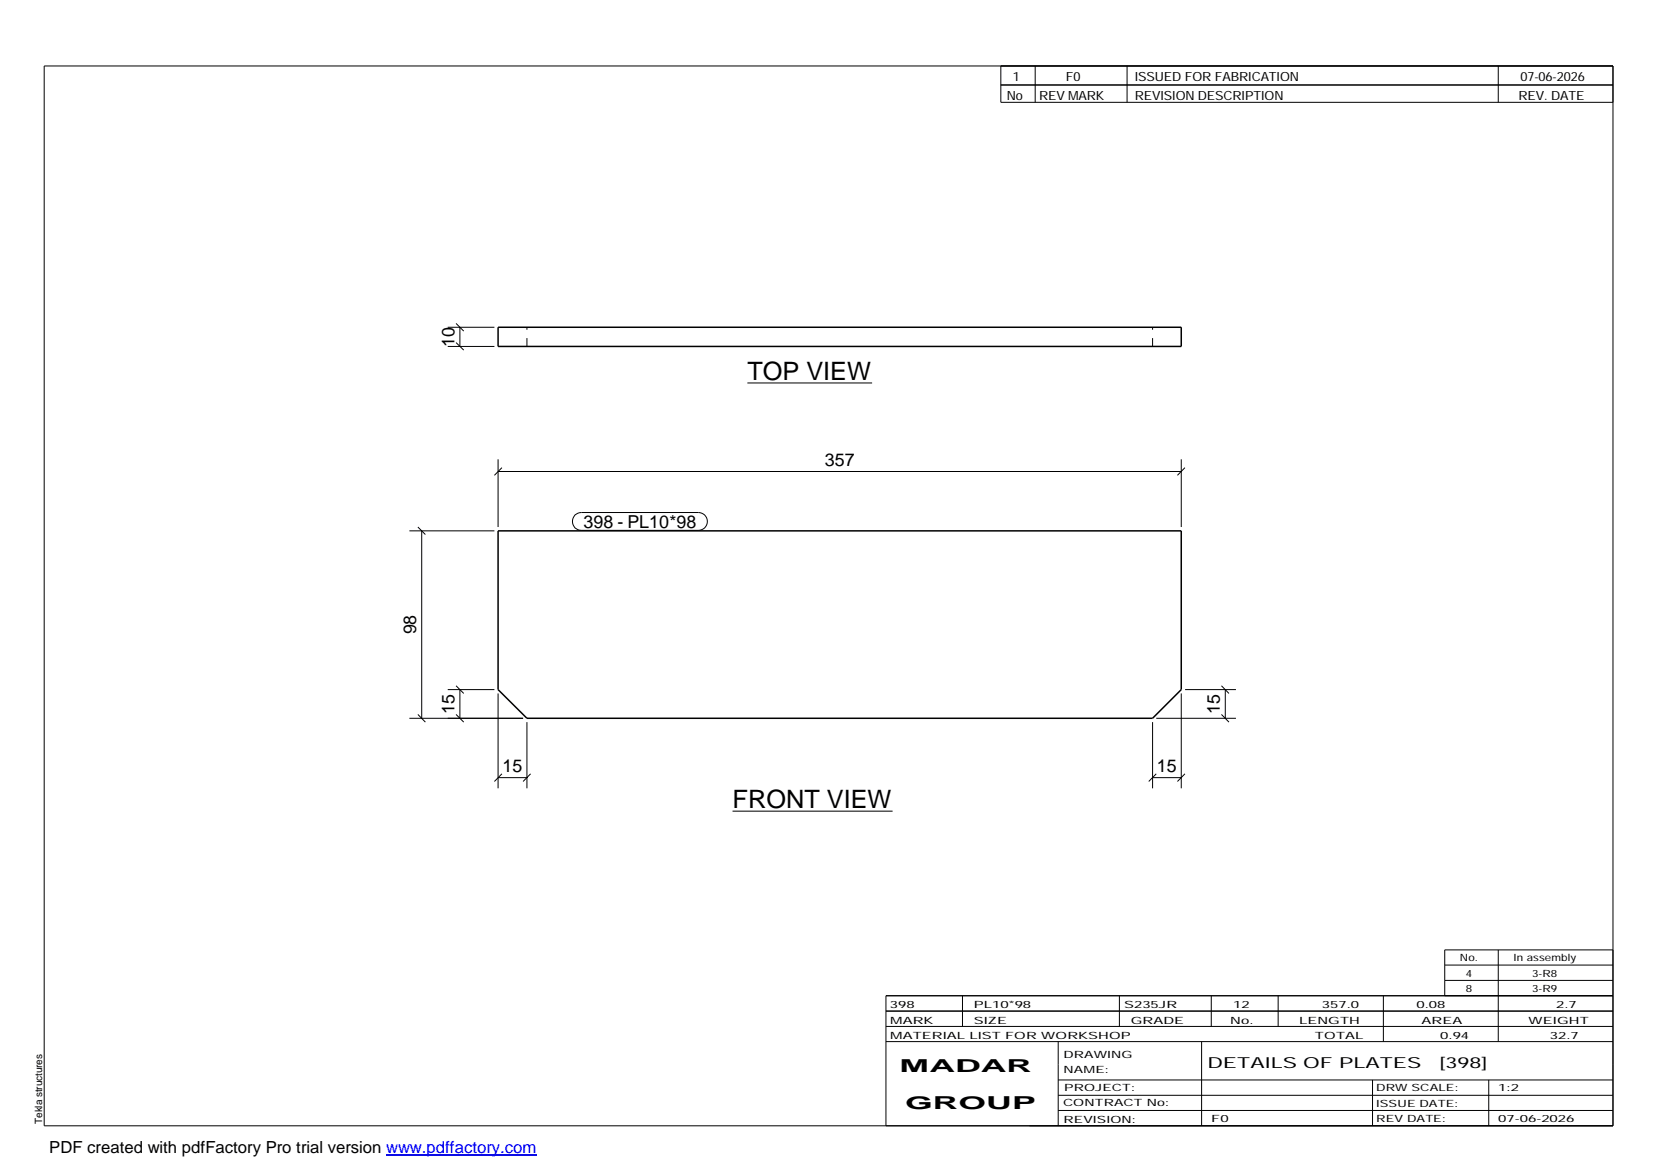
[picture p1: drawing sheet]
<svg xmlns="http://www.w3.org/2000/svg" width="420mm" height="297mm" viewBox="0 0 420 297" stroke-linecap="round" stroke-linejoin="round" font-family="sans-serif">
<path d="M126.4 83.1h173.5v4.9h-173.5zM126.4 134.8h173.5v40.3l-7.3 7.3h-158.8l-7.4-7.3z" fill="none" stroke="#000" stroke-width=".38"/>
<path d="M133.8 88v-4.9M292.6 88v-4.9" fill="none" stroke="#000" stroke-width=".25" stroke-dasharray="2.1 2.1" stroke-linecap="butt"/>
<g fill="none" stroke="#000" stroke-width=".25">
<path d="M11.2 16.7h398.3v269.1h-398.3zM254.1 16.7v9.3h155.4M262.8 16.7v9.3M286.1 16.7v9.3M380.4 16.7v9.3M254.1 21.6h155.4M113.7 88h11.8M113.7 83.1h11.8M115.8 87l1.9 1.9M115.8 82.1l1.9 2M116.8 83.1v4.9M189.7 97.2h31.7"/>
<path d="M126.4 119.7h173.5M126.4 116.6v17.2M127.4 118.7l-1.9 2M299.9 116.6v17.2M300.8 118.7l-1.9 2M103.9 134.8h21.6M106.1 133.8l1.9 1.9M107.1 134.8v47.6M146 130.8l.7-.5 .9-.2h29.7a2.26 2.26 0 0 1 2.3 2.3 2.26 2.26 0 0 1-2.3 2.2h-29.7a2.3 2.3 0 0 1-2.1-1.4 2.3 2.3 0 0 1 .5-2.4zM113.7 175.1h11.8M115.8 174.1l1.9 2M116.8 175.1v7.3"/>
<path d="M126.4 176.1v24M299.9 176.1v24M300.9 175.1h12.9M310.1 174.1l1.9 2M311.1 175.1v7.3M103.9 182.4h28.9M106.1 181.4l1.9 1.9M115.8 181.4l1.9 1.9M126.4 197.4h7.4M127.4 196.5l-1.9 1.9M133.8 183.3v16.8M134.7 196.5l-1.9 1.9"/>
<path d="M292.6 197.4h7.3M292.6 183.3v16.8M293.5 196.5l-1.9 1.9M293.5 182.4h20.3M300.8 196.5l-1.9 1.9M310.1 181.4l1.9 1.9M186 205.9h40.6M224.9 256.7h184.6M244.3 252.8v7.8M284.2 252.8v7.8M307.5 252.8v7.8M324.5 252.8v7.8"/>
<path d="M351.2 252.8v11.6M366.8 245h42.7M366.8 248.9h42.7M380.4 241.2v23.2M409.5 241.2h-42.7v11.6M409.5 252.8h-184.6v33M224.9 264.4h184.6M224.9 260.6h184.6M268.6 264.4v21.4M268.6 274.2h140.9M268.6 278.1h140.9M305.1 264.4v21.4"/>
<path d="M348.4 274.2v11.6M378 274.2v11.6M268.6 281.9h140.9"/>
</g>
<path d="M98 293.3h38.2" fill="none" stroke="#00f" stroke-width=".3"/>
<g font-size="6.4">
<text x="189.7" y="96.5">TOP VIEW</text>
<text x="186" y="205.2">FRONT VIEW</text>
</g>
<g font-size="4.5">
<text x="115.4" y="88" transform="rotate(-90 115.4 88)">10</text>
<text x="209.4" y="118.3">357</text>
<text x="148.2" y="134.1">398 - PL10*98</text>
<text x="105.7" y="161.1" transform="rotate(-90 105.7 161.1)">98</text>
<text x="115.4" y="181.3" transform="rotate(-90 115.4 181.3)">15</text>
<text x="309.7" y="181.3" transform="rotate(-90 309.7 181.3)">15</text>
<text x="127.6" y="196">15</text>
<text x="293.7" y="196">15</text>
<text x="228.4" y="272.3">MADAR</text>
<text x="229.8" y="281.6">GROUP</text>
</g>
<text font-size="4.2" x="12.5" y="292.7">PDF created with pdfFactory Pro trial version www.pdffactory.com</text>
<g font-size="3.9">
<text x="306.5" y="271.3">DETAILS OF PLATES</text>
<text x="365.4" y="271.3">[398]</text>
</g>
<g font-size="3.2">
<text x="257.1" y="20.5">1</text>
<text x="270.6" y="20.5">F0</text>
<text x="288.1" y="20.5">ISSUED FOR FABRICATION</text>
<text x="386" y="20.5">07-06-2026</text>
<text x="255.6" y="25.5">No</text>
<text x="263.8" y="25.5">REV MARK</text>
<text x="288.1" y="25.5">REVISION DESCRIPTION</text>
<text x="385.5" y="25.5">REV. DATE</text>
</g>
<g font-size="2.5">
<text x="370.6" y="244.1">No.</text>
<text x="384.3" y="244.1">In assembly</text>
<text x="372.1" y="247.9">4</text>
<text x="372.1" y="251.8">8</text>
<text x="389" y="247.9">3-R8</text>
<text x="389" y="251.8">3-R9</text>
<text x="225.9" y="255.9">398</text>
<text x="247.3" y="255.9">PL10*98</text>
<text x="285.4" y="255.9">S235JR</text>
<text x="313.1" y="255.9">12</text>
<text x="335.6" y="255.9">357.0</text>
<text x="359.6" y="255.9">0.08</text>
<text x="395.1" y="255.9">2.7</text>
<text x="226" y="263.7">MATERIAL LIST FOR WORKSHOP</text>
<text x="226" y="259.9">MARK</text>
<text x="247.2" y="259.9">SIZE</text>
<text x="287.1" y="259.9">GRADE</text>
<text x="312.3" y="259.9">No.</text>
<text x="329.8" y="259.9">LENGTH</text>
<text x="333.8" y="263.7">TOTAL</text>
<text x="360.9" y="259.9">AREA</text>
<text x="365.6" y="263.7">0.94</text>
<text x="388.1" y="259.9">WEIGHT</text>
<text x="393.4" y="263.7">32.7</text>
<text x="270" y="268.5">DRAWING</text>
<text x="270" y="272.5">NAME:</text>
<text x="269.9" y="280.9">CONTRACT No:</text>
<text x="270.2" y="277">PROJECT:</text>
<text x="349.4" y="277.1">DRW SCALE:</text>
<text x="349.4" y="281">ISSUE DATE:</text>
<text x="380.4" y="277.1">1:2</text>
<text x="10.7" y="285.4" transform="rotate(-90 10.7 285.4)">Tekla structures</text>
<text x="270" y="285">REVISION:</text>
<text x="307.5" y="284.8">F0</text>
<text x="349.4" y="284.8">REV DATE:</text>
<text x="380.4" y="284.8">07-06-2026</text>
</g>
</svg>
